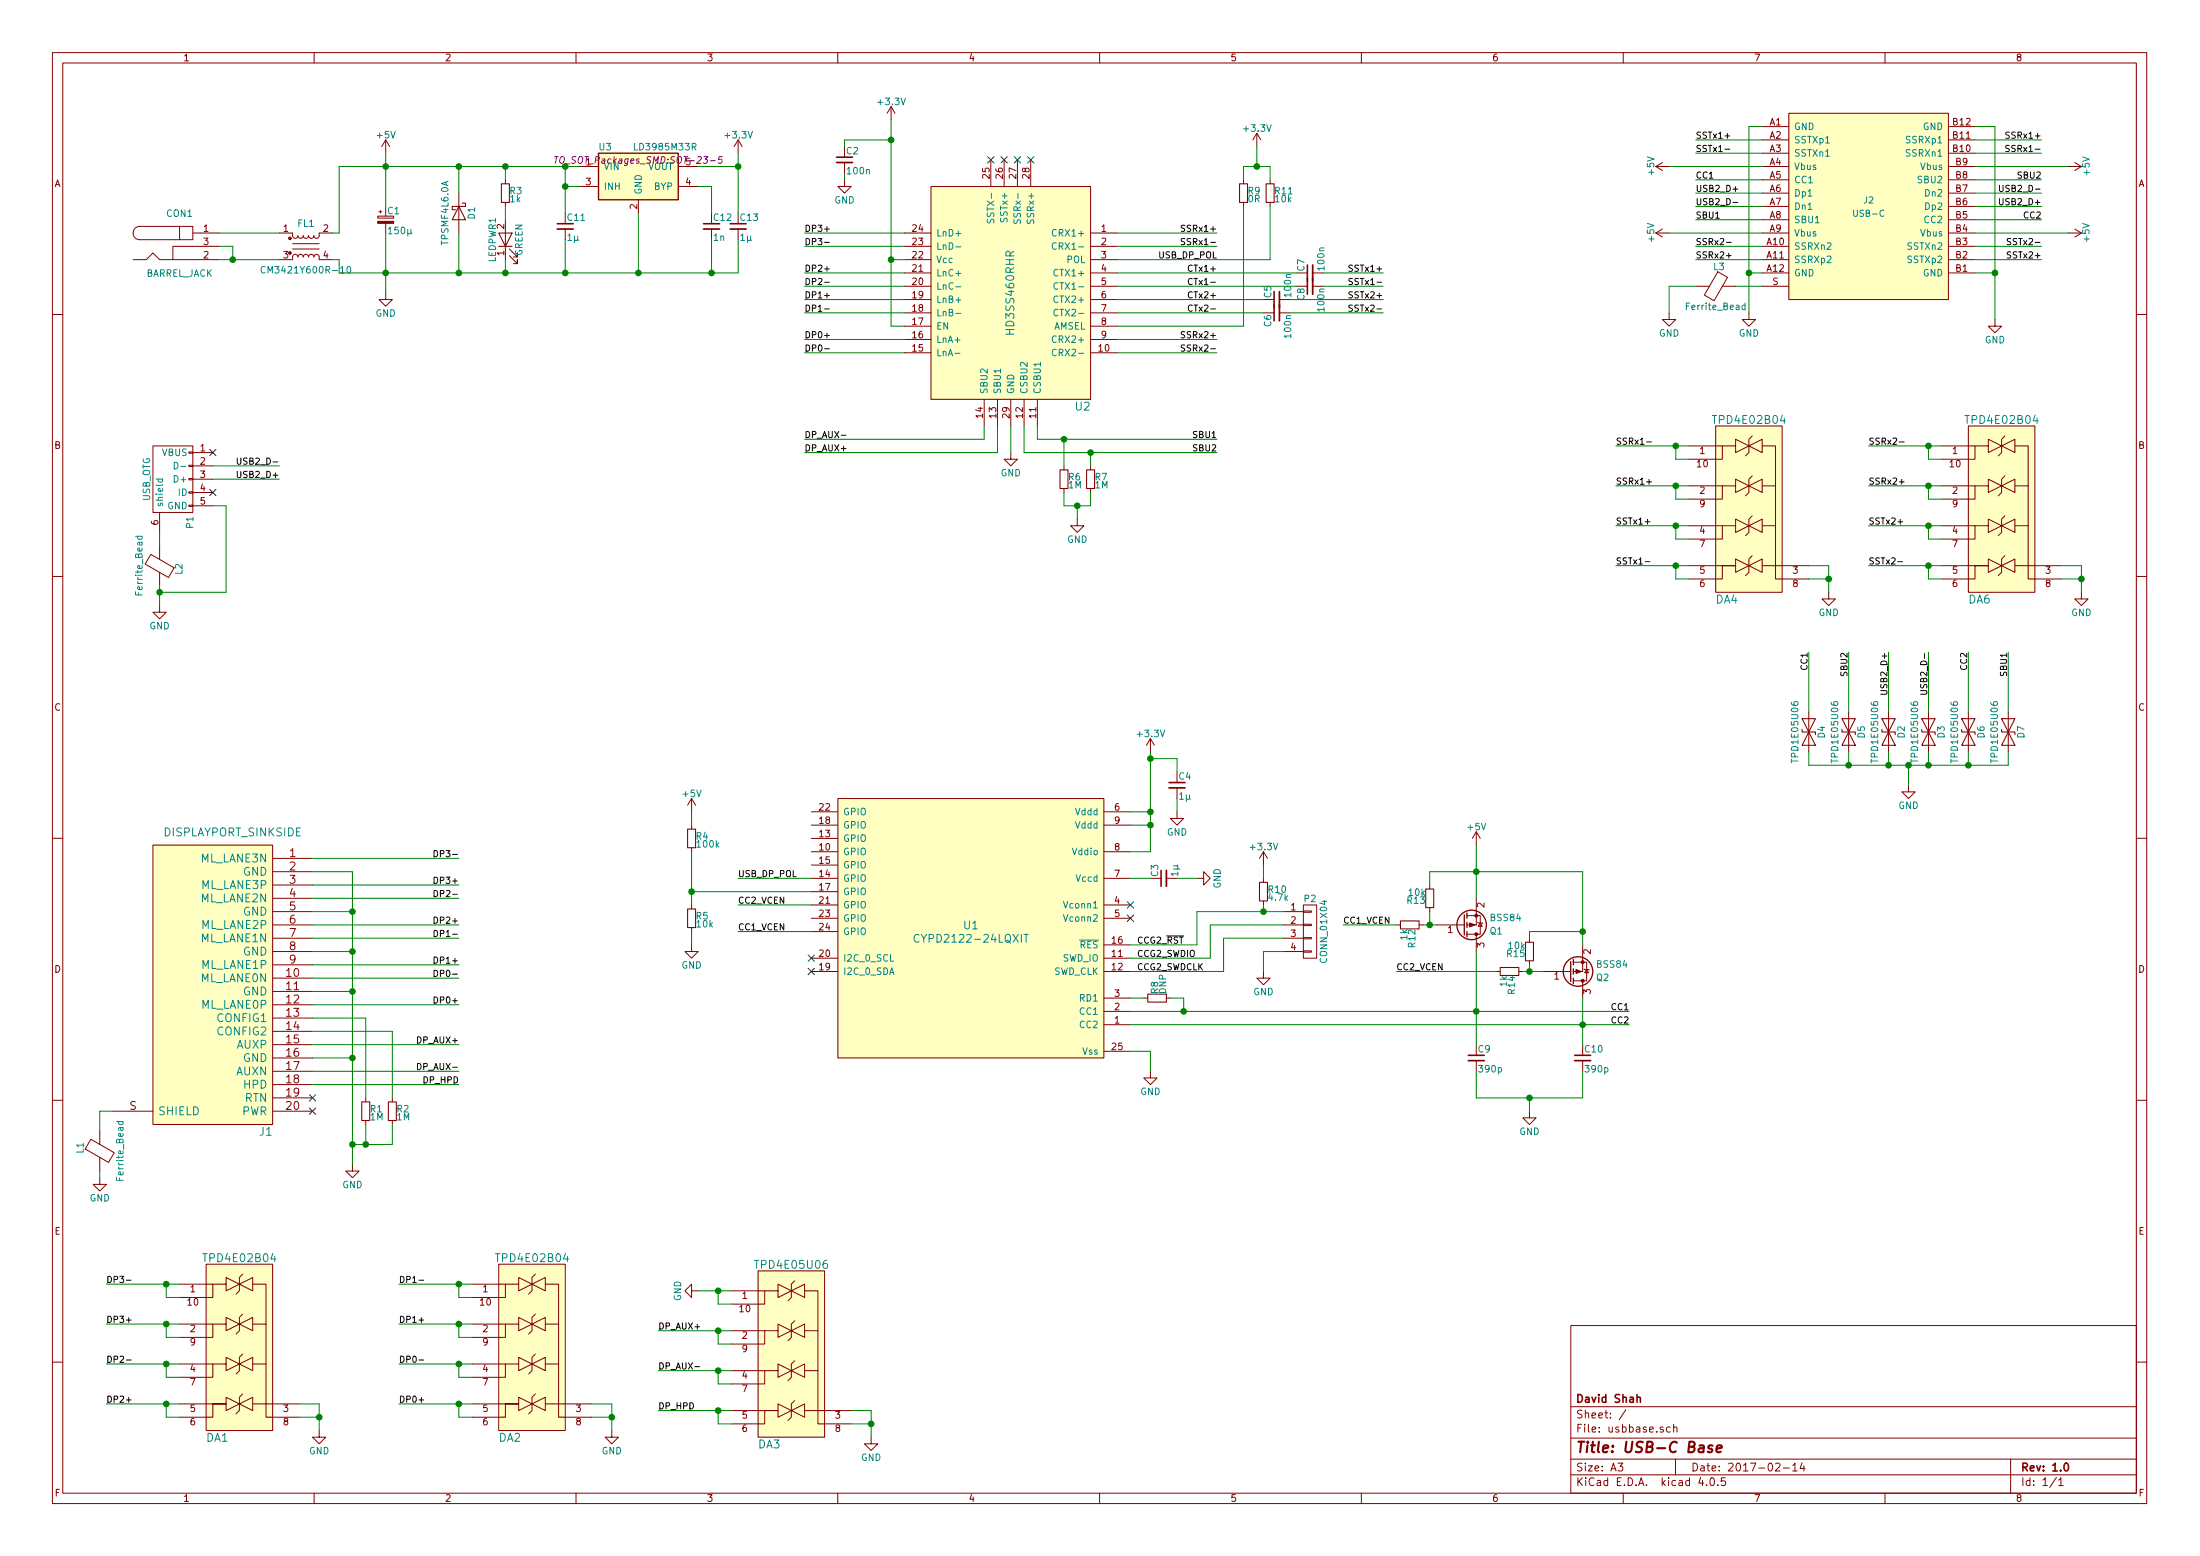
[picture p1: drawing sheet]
EESchema Schematic File Version 2
LIBS:power
LIBS:device
LIBS:transistors
LIBS:conn
LIBS:linear
LIBS:regul
LIBS:74xx
LIBS:cmos4000
LIBS:adc-dac
LIBS:memory
LIBS:xilinx
LIBS:microcontrollers
LIBS:dsp
LIBS:microchip
LIBS:analog_switches
LIBS:motorola
LIBS:texas
LIBS:intel
LIBS:audio
LIBS:interface
LIBS:digital-audio
LIBS:philips
LIBS:display
LIBS:cypress
LIBS:siliconi
LIBS:opto
LIBS:atmel
LIBS:contrib
LIBS:valves
LIBS:mainboard-parts
LIBS:usbbase
LIBS:usbbase-cache
EELAYER 25 0
EELAYER END
$Descr A3 16535 11693
encoding utf-8
Sheet 1 1
Title "USB-C Base"
Date "2017-02-14"
Rev "1.0"
Comp "David Shah"
Comment1 ""
Comment2 ""
Comment3 ""
Comment4 ""
$EndDescr
$Comp
L DISPLAYPORT_SINKSIDE J1
U 1 1
P 1750 7350
F 0 "J1" H 1450 6200 60  0000 L CNN
F 1 "DISPLAYPORT_SINKSIDE" H 1750 8450 60  0000 C CNN
F 2 "Custom Parts:0472720024" H 2100 7300 60  0001 C CNN
F 3 "" H 2100 7300 60  0000 C CNN
	1    1750 7350
	-1   0    0    -1  
$EndComp
$Comp
L BARREL_JACK CON1
U 1 1
P 1350 1850
F 0 "CON1" H 1350 2100 50  0000 C CNN
F 1 "BARREL_JACK" H 1350 1650 50  0000 C CNN
F 2 "Connect:BARREL_JACK" H 1350 1850 50  0001 C CNN
F 3 "" H 1350 1850 50  0000 C CNN
	1    1350 1850
	1    0    0    -1  
$EndComp
$Comp
L USB_OTG P1
U 1 1
P 1300 3600
F 0 "P1" H 1625 3475 50  0000 C CNN
F 1 "USB_OTG" H 1300 3800 50  0000 C CNN
F 2 "Connect:USB_Micro-B" V 1250 3500 50  0001 C CNN
F 3 "" V 1250 3500 50  0000 C CNN
	1    1300 3600
	0    -1   1    0   
$EndComp
$Comp
L USB-C J2
U 1 1
P 14050 1550
F 0 "J2" H 14050 1600 47  0000 C CNN
F 1 "USB-C" H 14050 1500 47  0000 C CNN
F 2 "Custom Parts:USBC-12401548E4#2A" H 14050 800 47  0001 C CNN
F 3 "" H 14050 800 47  0001 C CNN
	1    14050 1550
	1    0    0    -1  
$EndComp
$Comp
L GND #PWR6
U 1 1
P 2900 2200
F 0 "#PWR6" H 2900 1950 50  0001 C CNN
F 1 "GND" H 2900 2050 50  0000 C CNN
F 2 "" H 2900 2200 50  0000 C CNN
F 3 "" H 2900 2200 50  0000 C CNN
	1    2900 2200
	1    0    0    -1  
$EndComp
$Comp
L +5V #PWR5
U 1 1
P 2900 1150
F 0 "#PWR5" H 2900 1000 50  0001 C CNN
F 1 "+5V" H 2900 1290 50  0000 C CNN
F 2 "" H 2900 1150 50  0000 C CNN
F 3 "" H 2900 1150 50  0000 C CNN
	1    2900 1150
	1    0    0    -1  
$EndComp
NoConn ~ 1600 3400
$Comp
L GND #PWR2
U 1 1
P 1200 4550
F 0 "#PWR2" H 1200 4300 50  0001 C CNN
F 1 "GND" H 1200 4400 50  0000 C CNN
F 2 "" H 1200 4550 50  0000 C CNN
F 3 "" H 1200 4550 50  0000 C CNN
	1    1200 4550
	1    0    0    -1  
$EndComp
NoConn ~ 1600 3700
$Comp
L GND #PWR1
U 1 1
P 750 8850
F 0 "#PWR1" H 750 8600 50  0001 C CNN
F 1 "GND" H 750 8700 50  0000 C CNN
F 2 "" H 750 8850 50  0000 C CNN
F 3 "" H 750 8850 50  0000 C CNN
	1    750  8850
	1    0    0    -1  
$EndComp
$Comp
L GND #PWR4
U 1 1
P 2650 8750
F 0 "#PWR4" H 2650 8500 50  0001 C CNN
F 1 "GND" H 2650 8600 50  0000 C CNN
F 2 "" H 2650 8750 50  0000 C CNN
F 3 "" H 2650 8750 50  0000 C CNN
	1    2650 8750
	1    0    0    -1  
$EndComp
$Comp
L Ferrite_Bead L1
U 1 1
P 750 8650
F 0 "L1" V 600 8675 50  0000 C CNN
F 1 "Ferrite_Bead" V 900 8650 50  0000 C CNN
F 2 "Resistors_SMD:R_0805" V 680 8650 50  0001 C CNN
F 3 "" H 750 8650 50  0000 C CNN
	1    750  8650
	1    0    0    -1  
$EndComp
$Comp
L Ferrite_Bead L2
U 1 1
P 1200 4250
F 0 "L2" V 1050 4275 50  0000 C CNN
F 1 "Ferrite_Bead" V 1350 4250 50  0000 C CNN
F 2 "Resistors_SMD:R_0805" V 1130 4250 50  0001 C CNN
F 3 "" H 1200 4250 50  0000 C CNN
	1    1200 4250
	-1   0    0    1   
$EndComp
$Comp
L EMI_Filter_LL FL1
U 1 1
P 2300 1850
F 0 "FL1" H 2300 2025 50  0000 C CNN
F 1 "CM3421Y600R-10" H 2300 1675 50  0000 C CNN
F 2 "Custom Parts:CM3421Y600R-10" V 2300 1890 50  0001 C CNN
F 3 "" V 2300 1890 50  0000 C CNN
	1    2300 1850
	1    0    0    -1  
$EndComp
$Comp
L CP_Small C1
U 1 1
P 2900 1650
F 0 "C1" H 2910 1720 50  0000 L CNN
F 1 "150µ" H 2910 1570 50  0000 L CNN
F 2 "Capacitors_SMD:CP_Elec_6.3x5.8" H 2900 1650 50  0001 C CNN
F 3 "" H 2900 1650 50  0000 C CNN
	1    2900 1650
	1    0    0    -1  
$EndComp
$Comp
L Ferrite_Bead L3
U 1 1
P 12900 2150
F 0 "L3" V 12750 2175 50  0000 C CNN
F 1 "Ferrite_Bead" V 13050 2150 50  0000 C CNN
F 2 "Resistors_SMD:R_0805" V 12830 2150 50  0001 C CNN
F 3 "" H 12900 2150 50  0000 C CNN
	1    12900 2150
	0    1    1    0   
$EndComp
$Comp
L GND #PWR28
U 1 1
P 12550 2350
F 0 "#PWR28" H 12550 2100 50  0001 C CNN
F 1 "GND" H 12550 2200 50  0000 C CNN
F 2 "" H 12550 2350 50  0000 C CNN
F 3 "" H 12550 2350 50  0000 C CNN
	1    12550 2350
	1    0    0    -1  
$EndComp
Text Label 2100 3500 2    47   ~ 0
USB2_D-
Text Label 2100 3600 2    47   ~ 0
USB2_D+
Text Label 12750 1450 0    47   ~ 0
USB2_D+
Text Label 12750 1550 0    47   ~ 0
USB2_D-
Text Label 15350 1450 2    47   ~ 0
USB2_D-
Text Label 15350 1550 2    47   ~ 0
USB2_D+
$Comp
L +5V #PWR27
U 1 1
P 12550 1750
F 0 "#PWR27" H 12550 1600 50  0001 C CNN
F 1 "+5V" H 12550 1890 50  0000 C CNN
F 2 "" H 12550 1750 50  0000 C CNN
F 3 "" H 12550 1750 50  0000 C CNN
	1    12550 1750
	0    -1   -1   0   
$EndComp
$Comp
L GND #PWR29
U 1 1
P 13150 2350
F 0 "#PWR29" H 13150 2100 50  0001 C CNN
F 1 "GND" H 13150 2200 50  0000 C CNN
F 2 "" H 13150 2350 50  0000 C CNN
F 3 "" H 13150 2350 50  0000 C CNN
	1    13150 2350
	1    0    0    -1  
$EndComp
$Comp
L +5V #PWR26
U 1 1
P 12550 1250
F 0 "#PWR26" H 12550 1100 50  0001 C CNN
F 1 "+5V" H 12550 1390 50  0000 C CNN
F 2 "" H 12550 1250 50  0000 C CNN
F 3 "" H 12550 1250 50  0000 C CNN
	1    12550 1250
	0    -1   -1   0   
$EndComp
Text Label 15350 1650 2    47   ~ 0
CC2
Text Label 12750 1350 0    47   ~ 0
CC1
Text Label 12750 1650 0    47   ~ 0
SBU1
Text Label 15350 1350 2    47   ~ 0
SBU2
$Comp
L +5V #PWR33
U 1 1
P 15550 1250
F 0 "#PWR33" H 15550 1100 50  0001 C CNN
F 1 "+5V" H 15550 1390 50  0000 C CNN
F 2 "" H 15550 1250 50  0000 C CNN
F 3 "" H 15550 1250 50  0000 C CNN
	1    15550 1250
	0    1    1    0   
$EndComp
$Comp
L +5V #PWR34
U 1 1
P 15550 1750
F 0 "#PWR34" H 15550 1600 50  0001 C CNN
F 1 "+5V" H 15550 1890 50  0000 C CNN
F 2 "" H 15550 1750 50  0000 C CNN
F 3 "" H 15550 1750 50  0000 C CNN
	1    15550 1750
	0    1    1    0   
$EndComp
$Comp
L GND #PWR32
U 1 1
P 15000 2400
F 0 "#PWR32" H 15000 2150 50  0001 C CNN
F 1 "GND" H 15000 2250 50  0000 C CNN
F 2 "" H 15000 2400 50  0000 C CNN
F 3 "" H 15000 2400 50  0000 C CNN
	1    15000 2400
	1    0    0    -1  
$EndComp
Text Label 12750 1050 0    47   ~ 0
SSTx1+
Text Label 12750 1150 0    47   ~ 0
SSTx1-
Text Label 12750 1850 0    47   ~ 0
SSRx2-
Text Label 12750 1950 0    47   ~ 0
SSRx2+
Text Label 15350 1850 2    47   ~ 0
SSTx2-
Text Label 15350 1950 2    47   ~ 0
SSTx2+
Text Label 15350 1050 2    47   ~ 0
SSRx1+
Text Label 15350 1150 2    47   ~ 0
SSRx1-
NoConn ~ 2350 8250
NoConn ~ 2350 8350
Text Label 3450 6450 2    47   ~ 0
DP3-
Text Label 3450 6650 2    47   ~ 0
DP3+
Text Label 3450 6750 2    47   ~ 0
DP2-
Text Label 3450 6950 2    47   ~ 0
DP2+
Text Label 3450 7050 2    47   ~ 0
DP1-
Text Label 3450 7250 2    47   ~ 0
DP1+
Text Label 3450 7350 2    47   ~ 0
DP0-
Text Label 3450 7550 2    47   ~ 0
DP0+
Text Label 3450 7850 2    47   ~ 0
DP_AUX+
Text Label 3450 8050 2    47   ~ 0
DP_AUX-
Text Label 3450 8150 2    47   ~ 0
DP_HPD
$Comp
L R_Small R1
U 1 1
P 2750 8350
F 0 "R1" H 2780 8370 50  0000 L CNN
F 1 "1M" H 2780 8310 50  0000 L CNN
F 2 "Resistors_SMD:R_0402" H 2750 8350 50  0001 C CNN
F 3 "" H 2750 8350 50  0000 C CNN
	1    2750 8350
	1    0    0    -1  
$EndComp
$Comp
L R_Small R2
U 1 1
P 2950 8350
F 0 "R2" H 2980 8370 50  0000 L CNN
F 1 "1M" H 2980 8310 50  0000 L CNN
F 2 "Resistors_SMD:R_0402" H 2950 8350 50  0001 C CNN
F 3 "" H 2950 8350 50  0000 C CNN
	1    2950 8350
	1    0    0    -1  
$EndComp
$Comp
L HD3SS460RHR U2
U 1 1
P 7600 2200
F 0 "U2" H 7000 1350 60  0000 L CNN
F 1 "HD3SS460RHR" V 7600 2200 60  0000 C CNN
F 2 "Custom Parts:WQFN28EP_5.5x3.5mm_Pitch0.5mm" H 7600 1600 60  0001 C CNN
F 3 "" H 7600 1600 60  0001 C CNN
	1    7600 2200
	-1   0    0    -1  
$EndComp
NoConn ~ 7450 1200
NoConn ~ 7550 1200
NoConn ~ 7650 1200
NoConn ~ 7750 1200
$Comp
L GND #PWR15
U 1 1
P 7600 3400
F 0 "#PWR15" H 7600 3150 50  0001 C CNN
F 1 "GND" H 7600 3250 50  0000 C CNN
F 2 "" H 7600 3400 50  0000 C CNN
F 3 "" H 7600 3400 50  0000 C CNN
	1    7600 3400
	1    0    0    -1  
$EndComp
Text Label 9150 1950 2    47   ~ 0
USB_DP_POL
$Comp
L R_Small R9
U 1 1
P 9350 1450
F 0 "R9" H 9380 1470 50  0000 L CNN
F 1 "0R" H 9380 1410 50  0000 L CNN
F 2 "Resistors_SMD:R_0402" H 9350 1450 50  0001 C CNN
F 3 "" H 9350 1450 50  0000 C CNN
	1    9350 1450
	1    0    0    -1  
$EndComp
$Comp
L +3.3V #PWR21
U 1 1
P 9450 1100
F 0 "#PWR21" H 9450 950 50  0001 C CNN
F 1 "+3.3V" H 9450 1240 50  0000 C CNN
F 2 "" H 9450 1100 50  0000 C CNN
F 3 "" H 9450 1100 50  0000 C CNN
	1    9450 1100
	1    0    0    -1  
$EndComp
$Comp
L +3.3V #PWR14
U 1 1
P 6700 900
F 0 "#PWR14" H 6700 750 50  0001 C CNN
F 1 "+3.3V" H 6700 1040 50  0000 C CNN
F 2 "" H 6700 900 50  0000 C CNN
F 3 "" H 6700 900 50  0000 C CNN
	1    6700 900 
	1    0    0    -1  
$EndComp
Text Label 6050 1750 0    47   ~ 0
DP3+
Text Label 6050 1850 0    47   ~ 0
DP3-
Text Label 6050 2050 0    47   ~ 0
DP2+
Text Label 6050 2150 0    47   ~ 0
DP2-
Text Label 6050 2250 0    47   ~ 0
DP1+
Text Label 6050 2350 0    47   ~ 0
DP1-
Text Label 6050 2550 0    47   ~ 0
DP0+
Text Label 6050 2650 0    47   ~ 0
DP0-
Text Label 6050 3300 0    47   ~ 0
DP_AUX-
Text Label 6050 3400 0    47   ~ 0
DP_AUX+
Text Label 9150 3300 2    47   ~ 0
SBU1
Text Label 9150 3400 2    47   ~ 0
SBU2
Text Label 9150 2550 2    47   ~ 0
SSRx2+
Text Label 9150 2650 2    47   ~ 0
SSRx2-
$Comp
L C_Small C5
U 1 1
P 9600 2250
F 0 "C5" H 9610 2320 50  0000 L CNN
F 1 "100n" H 9610 2170 50  0000 L CNN
F 2 "Capacitors_SMD:C_0402" H 9600 2250 50  0001 C CNN
F 3 "" H 9600 2250 50  0000 C CNN
	1    9600 2250
	0    -1   -1   0   
$EndComp
$Comp
L C_Small C6
U 1 1
P 9600 2350
F 0 "C6" H 9610 2420 50  0000 L CNN
F 1 "100n" H 9610 2270 50  0000 L CNN
F 2 "Capacitors_SMD:C_0402" H 9600 2350 50  0001 C CNN
F 3 "" H 9600 2350 50  0000 C CNN
	1    9600 2350
	0    -1   1    0   
$EndComp
Text Label 9150 2250 2    47   ~ 0
CTx2+
Text Label 9150 2350 2    47   ~ 0
CTx2-
Text Label 10400 2250 2    47   ~ 0
SSTx2+
Text Label 10400 2350 2    47   ~ 0
SSTx2-
$Comp
L C_Small C7
U 1 1
P 9850 2050
F 0 "C7" H 9860 2120 50  0000 L CNN
F 1 "100n" H 9860 1970 50  0000 L CNN
F 2 "Capacitors_SMD:C_0402" H 9850 2050 50  0001 C CNN
F 3 "" H 9850 2050 50  0000 C CNN
	1    9850 2050
	0    -1   -1   0   
$EndComp
$Comp
L C_Small C8
U 1 1
P 9850 2150
F 0 "C8" H 9860 2220 50  0000 L CNN
F 1 "100n" H 9860 2070 50  0000 L CNN
F 2 "Capacitors_SMD:C_0402" H 9850 2150 50  0001 C CNN
F 3 "" H 9850 2150 50  0000 C CNN
	1    9850 2150
	0    -1   1    0   
$EndComp
Text Label 9150 2050 2    47   ~ 0
CTx1+
Text Label 9150 2150 2    47   ~ 0
CTx1-
Text Label 10400 2050 2    47   ~ 0
SSTx1+
Text Label 10400 2150 2    47   ~ 0
SSTx1-
Text Label 9150 1750 2    47   ~ 0
SSRx1+
Text Label 9150 1850 2    47   ~ 0
SSRx1-
$Comp
L TPD4E02B04 DA1
U 1 1
P 1800 10100
F 0 "DA1" H 1550 9400 60  0000 L CNN
F 1 "TPD4E02B04" H 1800 10750 60  0000 C CNN
F 2 "Custom Parts:USON10" H 1800 10100 60  0001 C CNN
F 3 "" H 1800 10100 60  0001 C CNN
	1    1800 10100
	1    0    0    -1  
$EndComp
$Comp
L GND #PWR3
U 1 1
P 2400 10750
F 0 "#PWR3" H 2400 10500 50  0001 C CNN
F 1 "GND" H 2400 10600 50  0000 C CNN
F 2 "" H 2400 10750 50  0000 C CNN
F 3 "" H 2400 10750 50  0000 C CNN
	1    2400 10750
	1    0    0    -1  
$EndComp
Text Label 800  9650 0    47   ~ 0
DP3-
Text Label 800  9950 0    47   ~ 0
DP3+
Text Label 800  10250 0    47   ~ 0
DP2-
Text Label 800  10550 0    47   ~ 0
DP2+
$Comp
L D_Schottky D1
U 1 1
P 3450 1600
F 0 "D1" H 3450 1700 50  0000 C CNN
F 1 "TPSMF4L6.0A" H 3450 1500 50  0000 C CNN
F 2 "Diodes_SMD:D_SOD-123" H 3450 1600 50  0001 C CNN
F 3 "" H 3450 1600 50  0000 C CNN
	1    3450 1600
	0    1    1    0   
$EndComp
$Comp
L TPD4E02B04 DA2
U 1 1
P 4000 10100
F 0 "DA2" H 3750 9400 60  0000 L CNN
F 1 "TPD4E02B04" H 4000 10750 60  0000 C CNN
F 2 "Custom Parts:USON10" H 4000 10100 60  0001 C CNN
F 3 "" H 4000 10100 60  0001 C CNN
	1    4000 10100
	1    0    0    -1  
$EndComp
$Comp
L GND #PWR7
U 1 1
P 4600 10750
F 0 "#PWR7" H 4600 10500 50  0001 C CNN
F 1 "GND" H 4600 10600 50  0000 C CNN
F 2 "" H 4600 10750 50  0000 C CNN
F 3 "" H 4600 10750 50  0000 C CNN
	1    4600 10750
	1    0    0    -1  
$EndComp
Text Label 3000 9650 0    47   ~ 0
DP1-
Text Label 3000 9950 0    47   ~ 0
DP1+
Text Label 3000 10250 0    47   ~ 0
DP0-
Text Label 3000 10550 0    47   ~ 0
DP0+
$Comp
L TPD4E02B04 DA3
U 1 1
P 5950 10150
F 0 "DA3" H 5700 9450 60  0000 L CNN
F 1 "TPD4E05U06" H 5950 10800 60  0000 C CNN
F 2 "Custom Parts:USON10" H 5950 10150 60  0001 C CNN
F 3 "" H 5950 10150 60  0001 C CNN
	1    5950 10150
	1    0    0    -1  
$EndComp
$Comp
L GND #PWR13
U 1 1
P 6550 10800
F 0 "#PWR13" H 6550 10550 50  0001 C CNN
F 1 "GND" H 6550 10650 50  0000 C CNN
F 2 "" H 6550 10800 50  0000 C CNN
F 3 "" H 6550 10800 50  0000 C CNN
	1    6550 10800
	1    0    0    -1  
$EndComp
Text Label 4950 10000 0    47   ~ 0
DP_AUX+
Text Label 4950 10300 0    47   ~ 0
DP_AUX-
Text Label 4950 10600 0    47   ~ 0
DP_HPD
$Comp
L GND #PWR10
U 1 1
P 5250 9700
F 0 "#PWR10" H 5250 9450 50  0001 C CNN
F 1 "GND" H 5250 9550 50  0000 C CNN
F 2 "" H 5250 9700 50  0000 C CNN
F 3 "" H 5250 9700 50  0000 C CNN
	1    5250 9700
	0    1    -1   0   
$EndComp
$Comp
L C_Small C2
U 1 1
P 6350 1200
F 0 "C2" H 6360 1270 50  0000 L CNN
F 1 "100n" H 6360 1120 50  0000 L CNN
F 2 "Capacitors_SMD:C_0402" H 6350 1200 50  0001 C CNN
F 3 "" H 6350 1200 50  0000 C CNN
	1    6350 1200
	1    0    0    -1  
$EndComp
$Comp
L GND #PWR12
U 1 1
P 6350 1350
F 0 "#PWR12" H 6350 1100 50  0001 C CNN
F 1 "GND" H 6350 1200 50  0000 C CNN
F 2 "" H 6350 1350 50  0000 C CNN
F 3 "" H 6350 1350 50  0000 C CNN
	1    6350 1350
	1    0    0    -1  
$EndComp
$Comp
L TPD4E02B04 DA4
U 1 1
P 13150 3800
F 0 "DA4" H 12900 3100 60  0000 L CNN
F 1 "TPD4E02B04" H 13150 4450 60  0000 C CNN
F 2 "Custom Parts:USON10" H 13150 3800 60  0001 C CNN
F 3 "" H 13150 3800 60  0001 C CNN
	1    13150 3800
	1    0    0    -1  
$EndComp
$Comp
L GND #PWR30
U 1 1
P 13750 4450
F 0 "#PWR30" H 13750 4200 50  0001 C CNN
F 1 "GND" H 13750 4300 50  0000 C CNN
F 2 "" H 13750 4450 50  0000 C CNN
F 3 "" H 13750 4450 50  0000 C CNN
	1    13750 4450
	1    0    0    -1  
$EndComp
Text Label 12150 3950 0    47   ~ 0
SSTx1+
Text Label 12150 4250 0    47   ~ 0
SSTx1-
Text Label 12150 3650 0    47   ~ 0
SSRx1+
Text Label 12150 3350 0    47   ~ 0
SSRx1-
$Comp
L TPD4E02B04 DA6
U 1 1
P 15050 3800
F 0 "DA6" H 14800 3100 60  0000 L CNN
F 1 "TPD4E02B04" H 15050 4450 60  0000 C CNN
F 2 "Custom Parts:USON10" H 15050 3800 60  0001 C CNN
F 3 "" H 15050 3800 60  0001 C CNN
	1    15050 3800
	1    0    0    -1  
$EndComp
$Comp
L GND #PWR35
U 1 1
P 15650 4450
F 0 "#PWR35" H 15650 4200 50  0001 C CNN
F 1 "GND" H 15650 4300 50  0000 C CNN
F 2 "" H 15650 4450 50  0000 C CNN
F 3 "" H 15650 4450 50  0000 C CNN
	1    15650 4450
	1    0    0    -1  
$EndComp
Text Label 14050 3350 0    47   ~ 0
SSRx2-
Text Label 14050 3650 0    47   ~ 0
SSRx2+
Text Label 14050 4250 0    47   ~ 0
SSTx2-
Text Label 14050 3950 0    47   ~ 0
SSTx2+
$Comp
L R_Small R6
U 1 1
P 8000 3600
F 0 "R6" H 8030 3620 50  0000 L CNN
F 1 "1M" H 8030 3560 50  0000 L CNN
F 2 "Resistors_SMD:R_0402" H 8000 3600 50  0001 C CNN
F 3 "" H 8000 3600 50  0000 C CNN
	1    8000 3600
	1    0    0    -1  
$EndComp
$Comp
L R_Small R7
U 1 1
P 8200 3600
F 0 "R7" H 8230 3620 50  0000 L CNN
F 1 "1M" H 8230 3560 50  0000 L CNN
F 2 "Resistors_SMD:R_0402" H 8200 3600 50  0001 C CNN
F 3 "" H 8200 3600 50  0000 C CNN
	1    8200 3600
	1    0    0    -1  
$EndComp
$Comp
L GND #PWR16
U 1 1
P 8100 3900
F 0 "#PWR16" H 8100 3650 50  0001 C CNN
F 1 "GND" H 8100 3750 50  0000 C CNN
F 2 "" H 8100 3900 50  0000 C CNN
F 3 "" H 8100 3900 50  0000 C CNN
	1    8100 3900
	1    0    0    -1  
$EndComp
$Comp
L R_Small R11
U 1 1
P 9550 1450
F 0 "R11" H 9580 1470 50  0000 L CNN
F 1 "10k" H 9580 1410 50  0000 L CNN
F 2 "Resistors_SMD:R_0402" H 9550 1450 50  0001 C CNN
F 3 "" H 9550 1450 50  0000 C CNN
	1    9550 1450
	1    0    0    -1  
$EndComp
Text Label 13600 4900 3    47   ~ 0
CC1
Text Label 13900 4900 3    47   ~ 0
SBU2
Text Label 15100 4900 3    47   ~ 0
SBU1
Text Label 14800 4900 3    47   ~ 0
CC2
$Comp
L D_TVS D2
U 1 1
P 14200 5500
F 0 "D2" H 14200 5600 50  0000 C CNN
F 1 "TPD1E05U06" H 14200 5400 50  0000 C CNN
F 2 "Custom Parts:X1SON2" H 14200 5500 50  0001 C CNN
F 3 "" H 14200 5500 50  0000 C CNN
	1    14200 5500
	0    1    1    0   
$EndComp
$Comp
L D_TVS D3
U 1 1
P 14500 5500
F 0 "D3" H 14500 5600 50  0000 C CNN
F 1 "TPD1E05U06" H 14500 5400 50  0000 C CNN
F 2 "Custom Parts:X1SON2" H 14500 5500 50  0001 C CNN
F 3 "" H 14500 5500 50  0000 C CNN
	1    14500 5500
	0    1    1    0   
$EndComp
$Comp
L GND #PWR31
U 1 1
P 14350 5900
F 0 "#PWR31" H 14350 5650 50  0001 C CNN
F 1 "GND" H 14350 5750 50  0000 C CNN
F 2 "" H 14350 5900 50  0000 C CNN
F 3 "" H 14350 5900 50  0000 C CNN
	1    14350 5900
	1    0    0    -1  
$EndComp
Text Label 14200 4900 3    47   ~ 0
USB2_D+
Text Label 14500 4900 3    47   ~ 0
USB2_D-
$Comp
L R_Small R3
U 1 1
P 3800 1450
F 0 "R3" H 3830 1470 50  0000 L CNN
F 1 "1k" H 3830 1410 50  0000 L CNN
F 2 "Resistors_SMD:R_0402" H 3800 1450 50  0001 C CNN
F 3 "" H 3800 1450 50  0000 C CNN
	1    3800 1450
	1    0    0    -1  
$EndComp
$Comp
L LED LEDPWR1
U 1 1
P 3800 1800
F 0 "LEDPWR1" H 3800 1900 50  0000 C CNN
F 1 "GREEN" H 3800 1700 50  0000 C CNN
F 2 "LEDs:LED_D3.0mm" H 3800 1800 50  0001 C CNN
F 3 "" H 3800 1800 50  0000 C CNN
	1    3800 1800
	0    -1   -1   0   
$EndComp
$Comp
L CYPD2119-24LQXIT U1
U 1 1
P 7300 7000
F 0 "U1" H 7300 7050 59  0000 C CNN
F 1 "CYPD2122-24LQXIT" H 7300 6950 59  0000 C CNN
F 2 "Housings_DFN_QFN:QFN-24-1EP_4x4mm_Pitch0.5mm" H 7300 7000 47  0001 C CNN
F 3 "" H 7300 7000 47  0001 C CNN
	1    7300 7000
	-1   0    0    -1  
$EndComp
$Comp
L GND #PWR18
U 1 1
P 8650 8050
F 0 "#PWR18" H 8650 7800 50  0001 C CNN
F 1 "GND" H 8650 7900 50  0000 C CNN
F 2 "" H 8650 8050 50  0000 C CNN
F 3 "" H 8650 8050 50  0000 C CNN
	1    8650 8050
	-1   0    0    -1  
$EndComp
$Comp
L +3.3V #PWR17
U 1 1
P 8650 5650
F 0 "#PWR17" H 8650 5500 50  0001 C CNN
F 1 "+3.3V" H 8650 5790 50  0000 C CNN
F 2 "" H 8650 5650 50  0000 C CNN
F 3 "" H 8650 5650 50  0000 C CNN
	1    8650 5650
	1    0    0    -1  
$EndComp
$Comp
L C_Small C4
U 1 1
P 8850 5900
F 0 "C4" H 8860 5970 50  0000 L CNN
F 1 "1µ" H 8860 5820 50  0000 L CNN
F 2 "Capacitors_SMD:C_0603" H 8850 5900 50  0001 C CNN
F 3 "" H 8850 5900 50  0000 C CNN
	1    8850 5900
	1    0    0    -1  
$EndComp
$Comp
L GND #PWR19
U 1 1
P 8850 6100
F 0 "#PWR19" H 8850 5850 50  0001 C CNN
F 1 "GND" H 8850 5950 50  0000 C CNN
F 2 "" H 8850 6100 50  0000 C CNN
F 3 "" H 8850 6100 50  0000 C CNN
	1    8850 6100
	1    0    0    -1  
$EndComp
$Comp
L C_Small C3
U 1 1
P 8750 6600
F 0 "C3" H 8760 6670 50  0000 L CNN
F 1 "1µ" H 8760 6520 50  0000 L CNN
F 2 "Capacitors_SMD:C_0603" H 8750 6600 50  0001 C CNN
F 3 "" H 8750 6600 50  0000 C CNN
	1    8750 6600
	0    -1   -1   0   
$EndComp
$Comp
L GND #PWR20
U 1 1
P 9000 6600
F 0 "#PWR20" H 9000 6350 50  0001 C CNN
F 1 "GND" H 9000 6450 50  0000 C CNN
F 2 "" H 9000 6600 50  0000 C CNN
F 3 "" H 9000 6600 50  0000 C CNN
	1    9000 6600
	0    -1   -1   0   
$EndComp
NoConn ~ 8500 6800
NoConn ~ 8500 6900
$Comp
L R_Small R10
U 1 1
P 9500 6700
F 0 "R10" H 9530 6720 50  0000 L CNN
F 1 "4.7k" H 9530 6660 50  0000 L CNN
F 2 "Resistors_SMD:R_0402" H 9500 6700 50  0001 C CNN
F 3 "" H 9500 6700 50  0000 C CNN
	1    9500 6700
	1    0    0    -1  
$EndComp
$Comp
L +3.3V #PWR22
U 1 1
P 9500 6500
F 0 "#PWR22" H 9500 6350 50  0001 C CNN
F 1 "+3.3V" H 9500 6640 50  0000 C CNN
F 2 "" H 9500 6500 50  0000 C CNN
F 3 "" H 9500 6500 50  0000 C CNN
	1    9500 6500
	1    0    0    -1  
$EndComp
$Comp
L CONN_01X04 P2
U 1 1
P 9850 7000
F 0 "P2" H 9850 7250 50  0000 C CNN
F 1 "CONN_01X04" V 9950 7000 50  0000 C CNN
F 2 "Pin_Headers:Pin_Header_Straight_1x04_Pitch2.54mm" H 9850 7000 50  0001 C CNN
F 3 "" H 9850 7000 50  0000 C CNN
	1    9850 7000
	1    0    0    -1  
$EndComp
$Comp
L GND #PWR23
U 1 1
P 9500 7300
F 0 "#PWR23" H 9500 7050 50  0001 C CNN
F 1 "GND" H 9500 7150 50  0000 C CNN
F 2 "" H 9500 7300 50  0000 C CNN
F 3 "" H 9500 7300 50  0000 C CNN
	1    9500 7300
	1    0    0    -1  
$EndComp
Text Label 8550 7100 0    47   ~ 0
CCG2_~RST
Text Label 8550 7200 0    47   ~ 0
CCG2_SWDIO
Text Label 8550 7300 0    47   ~ 0
CCG2_SWDCLK
$Comp
L R_Small R8
U 1 1
P 8700 7500
F 0 "R8" H 8730 7520 50  0000 L CNN
F 1 "DNP" H 8730 7460 50  0000 L CNN
F 2 "Resistors_SMD:R_0402" H 8700 7500 50  0001 C CNN
F 3 "" H 8700 7500 50  0000 C CNN
	1    8700 7500
	0    -1   -1   0   
$EndComp
Text Label 12250 7600 2    47   ~ 0
CC1
Text Label 12250 7700 2    47   ~ 0
CC2
NoConn ~ 6100 7200
NoConn ~ 6100 7300
Text Label 5550 6600 0    47   ~ 0
USB_DP_POL
$Comp
L R_Small R4
U 1 1
P 5200 6300
F 0 "R4" H 5230 6320 50  0000 L CNN
F 1 "100k" H 5230 6260 50  0000 L CNN
F 2 "Resistors_SMD:R_0402" H 5200 6300 50  0001 C CNN
F 3 "" H 5200 6300 50  0000 C CNN
	1    5200 6300
	1    0    0    -1  
$EndComp
$Comp
L R_Small R5
U 1 1
P 5200 6900
F 0 "R5" H 5230 6920 50  0000 L CNN
F 1 "10k" H 5230 6860 50  0000 L CNN
F 2 "Resistors_SMD:R_0402" H 5200 6900 50  0001 C CNN
F 3 "" H 5200 6900 50  0000 C CNN
	1    5200 6900
	1    0    0    -1  
$EndComp
$Comp
L GND #PWR9
U 1 1
P 5200 7100
F 0 "#PWR9" H 5200 6850 50  0001 C CNN
F 1 "GND" H 5200 6950 50  0000 C CNN
F 2 "" H 5200 7100 50  0000 C CNN
F 3 "" H 5200 7100 50  0000 C CNN
	1    5200 7100
	1    0    0    -1  
$EndComp
$Comp
L +5V #PWR8
U 1 1
P 5200 6100
F 0 "#PWR8" H 5200 5950 50  0001 C CNN
F 1 "+5V" H 5200 6240 50  0000 C CNN
F 2 "" H 5200 6100 50  0000 C CNN
F 3 "" H 5200 6100 50  0000 C CNN
	1    5200 6100
	1    0    0    -1  
$EndComp
$Comp
L Q_PMOS_GSD Q1
U 1 1
P 11000 6950
F 0 "Q1" H 11200 7000 50  0000 L CNN
F 1 "BSS84" H 11200 6900 50  0000 L CNN
F 2 "TO_SOT_Packages_SMD:SOT-23" H 11200 7050 50  0001 C CNN
F 3 "" H 11000 6950 50  0000 C CNN
	1    11000 6950
	1    0    0    1   
$EndComp
$Comp
L Q_PMOS_GSD Q2
U 1 1
P 11800 7300
F 0 "Q2" H 12000 7350 50  0000 L CNN
F 1 "BSS84" H 12000 7250 50  0000 L CNN
F 2 "TO_SOT_Packages_SMD:SOT-23" H 12000 7400 50  0001 C CNN
F 3 "" H 11800 7300 50  0000 C CNN
	1    11800 7300
	1    0    0    1   
$EndComp
$Comp
L R_Small R12
U 1 1
P 10600 6950
F 0 "R12" H 10630 6970 50  0000 L CNN
F 1 "1k" H 10630 6910 50  0000 L CNN
F 2 "Resistors_SMD:R_0402" H 10600 6950 50  0001 C CNN
F 3 "" H 10600 6950 50  0000 C CNN
	1    10600 6950
	0    1    1    0   
$EndComp
Text Label 10100 6950 0    47   ~ 0
CC1_VCEN
$Comp
L R_Small R13
U 1 1
P 10750 6750
F 0 "R13" H 10780 6770 50  0000 L CNN
F 1 "10k" H 10780 6710 50  0000 L CNN
F 2 "Resistors_SMD:R_0402" H 10750 6750 50  0001 C CNN
F 3 "" H 10750 6750 50  0000 C CNN
	1    10750 6750
	-1   0    0    1   
$EndComp
$Comp
L R_Small R15
U 1 1
P 11500 7150
F 0 "R15" H 11530 7170 50  0000 L CNN
F 1 "10k" H 11530 7110 50  0000 L CNN
F 2 "Resistors_SMD:R_0402" H 11500 7150 50  0001 C CNN
F 3 "" H 11500 7150 50  0000 C CNN
	1    11500 7150
	-1   0    0    1   
$EndComp
$Comp
L R_Small R14
U 1 1
P 11350 7300
F 0 "R14" H 11380 7320 50  0000 L CNN
F 1 "1k" H 11380 7260 50  0000 L CNN
F 2 "Resistors_SMD:R_0402" H 11350 7300 50  0001 C CNN
F 3 "" H 11350 7300 50  0000 C CNN
	1    11350 7300
	0    1    1    0   
$EndComp
Text Label 10500 7300 0    47   ~ 0
CC2_VCEN
$Comp
L +5V #PWR24
U 1 1
P 11100 6350
F 0 "#PWR24" H 11100 6200 50  0001 C CNN
F 1 "+5V" H 11100 6490 50  0000 C CNN
F 2 "" H 11100 6350 50  0000 C CNN
F 3 "" H 11100 6350 50  0000 C CNN
	1    11100 6350
	1    0    0    -1  
$EndComp
$Comp
L C_Small C9
U 1 1
P 11100 7950
F 0 "C9" H 11110 8020 50  0000 L CNN
F 1 "390p" H 11110 7870 50  0000 L CNN
F 2 "Capacitors_SMD:C_0402" H 11100 7950 50  0001 C CNN
F 3 "" H 11100 7950 50  0000 C CNN
	1    11100 7950
	1    0    0    -1  
$EndComp
$Comp
L C_Small C10
U 1 1
P 11900 7950
F 0 "C10" H 11910 8020 50  0000 L CNN
F 1 "390p" H 11910 7870 50  0000 L CNN
F 2 "Capacitors_SMD:C_0402" H 11900 7950 50  0001 C CNN
F 3 "" H 11900 7950 50  0000 C CNN
	1    11900 7950
	1    0    0    -1  
$EndComp
$Comp
L GND #PWR25
U 1 1
P 11500 8350
F 0 "#PWR25" H 11500 8100 50  0001 C CNN
F 1 "GND" H 11500 8200 50  0000 C CNN
F 2 "" H 11500 8350 50  0000 C CNN
F 3 "" H 11500 8350 50  0000 C CNN
	1    11500 8350
	1    0    0    -1  
$EndComp
$Comp
L LD3985M33R U3
U 1 1
P 4800 1300
F 0 "U3" H 4550 1500 50  0000 C CNN
F 1 "LD3985M33R" H 5000 1500 50  0000 C CNN
F 2 "TO_SOT_Packages_SMD:SOT-23-5" H 4800 1400 50  0000 C CIN
F 3 "" H 4800 1300 50  0000 C CNN
	1    4800 1300
	1    0    0    -1  
$EndComp
$Comp
L C_Small C11
U 1 1
P 4250 1700
F 0 "C11" H 4260 1770 50  0000 L CNN
F 1 "1µ" H 4260 1620 50  0000 L CNN
F 2 "Capacitors_SMD:C_0603" H 4250 1700 50  0001 C CNN
F 3 "" H 4250 1700 50  0000 C CNN
	1    4250 1700
	1    0    0    -1  
$EndComp
$Comp
L C_Small C12
U 1 1
P 5350 1700
F 0 "C12" H 5360 1770 50  0000 L CNN
F 1 "1n" H 5360 1620 50  0000 L CNN
F 2 "Capacitors_SMD:C_0402" H 5350 1700 50  0001 C CNN
F 3 "" H 5350 1700 50  0000 C CNN
	1    5350 1700
	1    0    0    -1  
$EndComp
$Comp
L C_Small C13
U 1 1
P 5550 1700
F 0 "C13" H 5560 1770 50  0000 L CNN
F 1 "1µ" H 5560 1620 50  0000 L CNN
F 2 "Capacitors_SMD:C_0603" H 5550 1700 50  0001 C CNN
F 3 "" H 5550 1700 50  0000 C CNN
	1    5550 1700
	1    0    0    -1  
$EndComp
$Comp
L +3.3V #PWR11
U 1 1
P 5550 1150
F 0 "#PWR11" H 5550 1000 50  0001 C CNN
F 1 "+3.3V" H 5550 1290 50  0000 C CNN
F 2 "" H 5550 1150 50  0000 C CNN
F 3 "" H 5550 1150 50  0000 C CNN
	1    5550 1150
	1    0    0    -1  
$EndComp
Text Label 5550 7000 0    47   ~ 0
CC1_VCEN
Text Label 5550 6800 0    47   ~ 0
CC2_VCEN
Wire Wire Line
	1200 4400 1200 4550
Wire Wire Line
	1200 4450 1700 4450
Wire Wire Line
	1700 4450 1700 3800
Wire Wire Line
	1700 3800 1600 3800
Connection ~ 1200 4450
Wire Wire Line
	2650 7950 2350 7950
Wire Wire Line
	2650 6550 2650 8750
Connection ~ 2650 7950
Wire Wire Line
	2350 7150 2650 7150
Connection ~ 2650 7450
Wire Wire Line
	2350 6850 2650 6850
Connection ~ 2650 7150
Wire Wire Line
	2650 6550 2350 6550
Connection ~ 2650 6850
Wire Wire Line
	750  8800 750  8850
Wire Wire Line
	750  8350 850  8350
Wire Wire Line
	1200 4100 1200 4000
Wire Wire Line
	1650 1850 1750 1850
Wire Wire Line
	1750 1850 1750 1950
Wire Wire Line
	1650 1950 2100 1950
Wire Wire Line
	1650 1750 2100 1750
Connection ~ 1750 1950
Wire Wire Line
	2500 1750 2550 1750
Wire Wire Line
	2550 1750 2550 1250
Wire Wire Line
	2550 1250 4350 1250
Wire Wire Line
	2900 1150 2900 1550
Wire Wire Line
	2900 1750 2900 2200
Wire Wire Line
	2550 2050 5550 2050
Wire Wire Line
	2550 2050 2550 1950
Wire Wire Line
	2550 1950 2500 1950
Connection ~ 2900 1250
Connection ~ 2900 2050
Wire Wire Line
	13050 2150 13250 2150
Wire Wire Line
	12550 2350 12550 2150
Wire Wire Line
	12550 2150 12750 2150
Wire Wire Line
	1600 3500 2100 3500
Wire Wire Line
	1600 3600 2100 3600
Wire Wire Line
	13250 1450 12750 1450
Wire Wire Line
	13250 1550 12750 1550
Wire Wire Line
	14850 1450 15350 1450
Wire Wire Line
	14850 1550 15350 1550
Wire Wire Line
	12550 1750 13250 1750
Wire Wire Line
	13250 1850 12750 1850
Wire Wire Line
	12750 1950 13250 1950
Wire Wire Line
	13250 1150 12750 1150
Wire Wire Line
	13250 1050 12750 1050
Wire Wire Line
	13150 950  13150 2350
Wire Wire Line
	13150 2050 13250 2050
Wire Wire Line
	13150 950  13250 950 
Connection ~ 13150 2050
Wire Wire Line
	12550 1250 13250 1250
Wire Wire Line
	13250 1350 12750 1350
Wire Wire Line
	13250 1650 12750 1650
Wire Wire Line
	14850 1650 15350 1650
Wire Wire Line
	14850 1350 15350 1350
Wire Wire Line
	15550 1250 14850 1250
Wire Wire Line
	15550 1750 14850 1750
Wire Wire Line
	15000 950  15000 2400
Wire Wire Line
	15000 950  14850 950 
Wire Wire Line
	14850 2050 15000 2050
Connection ~ 15000 2050
Wire Wire Line
	14850 1850 15350 1850
Wire Wire Line
	15350 1950 14850 1950
Wire Wire Line
	14850 1050 15350 1050
Wire Wire Line
	15350 1150 14850 1150
Wire Wire Line
	2350 6450 3450 6450
Wire Wire Line
	3450 6650 2350 6650
Wire Wire Line
	3450 6750 2350 6750
Wire Wire Line
	3450 6950 2350 6950
Wire Wire Line
	3450 7050 2350 7050
Wire Wire Line
	3450 7250 2350 7250
Wire Wire Line
	3450 7350 2350 7350
Wire Wire Line
	3450 7550 2350 7550
Wire Wire Line
	3450 7850 2350 7850
Wire Wire Line
	3450 8050 2350 8050
Wire Wire Line
	3450 8150 2350 8150
Wire Wire Line
	2350 7450 2650 7450
Wire Wire Line
	2750 8250 2750 7650
Wire Wire Line
	2750 7650 2350 7650
Wire Wire Line
	2350 7750 2950 7750
Wire Wire Line
	2950 7750 2950 8250
Wire Wire Line
	2950 8600 2950 8450
Wire Wire Line
	2650 8600 2950 8600
Connection ~ 2650 8600
Wire Wire Line
	2750 8450 2750 8600
Connection ~ 2750 8600
Wire Wire Line
	750  8500 750  8350
Wire Wire Line
	7600 3400 7600 3200
Wire Wire Line
	8400 1950 9550 1950
Wire Wire Line
	9350 1550 9350 2450
Wire Wire Line
	9350 2450 8400 2450
Wire Wire Line
	6700 900  6700 2450
Wire Wire Line
	6700 1950 6800 1950
Wire Wire Line
	6700 2450 6800 2450
Connection ~ 6700 1950
Wire Wire Line
	6800 1750 6050 1750
Wire Wire Line
	6800 1850 6050 1850
Wire Wire Line
	6800 2050 6050 2050
Wire Wire Line
	6800 2150 6050 2150
Wire Wire Line
	6800 2250 6050 2250
Wire Wire Line
	6800 2350 6050 2350
Wire Wire Line
	6800 2550 6050 2550
Wire Wire Line
	6800 2650 6050 2650
Wire Wire Line
	7400 3200 7400 3300
Wire Wire Line
	7400 3300 6050 3300
Wire Wire Line
	7500 3200 7500 3400
Wire Wire Line
	7500 3400 6050 3400
Wire Wire Line
	9150 2550 8400 2550
Wire Wire Line
	9150 2650 8400 2650
Wire Wire Line
	7700 3200 7700 3400
Wire Wire Line
	7700 3400 9150 3400
Wire Wire Line
	7800 3300 9150 3300
Wire Wire Line
	7800 3300 7800 3200
Wire Wire Line
	8400 2250 9500 2250
Wire Wire Line
	8400 2350 9500 2350
Wire Wire Line
	9700 2250 10400 2250
Wire Wire Line
	9700 2350 10400 2350
Wire Wire Line
	8400 2050 9750 2050
Wire Wire Line
	8400 2150 9750 2150
Wire Wire Line
	9950 2050 10400 2050
Wire Wire Line
	9950 2150 10400 2150
Wire Wire Line
	8400 1850 9150 1850
Wire Wire Line
	9150 1750 8400 1750
Wire Wire Line
	800  9650 1350 9650
Wire Wire Line
	800  9950 1350 9950
Wire Wire Line
	800  10250 1350 10250
Wire Wire Line
	800  10550 1350 10550
Wire Wire Line
	2400 10550 2400 10750
Wire Wire Line
	2400 10550 2250 10550
Wire Wire Line
	2250 10650 2400 10650
Connection ~ 2400 10650
Wire Wire Line
	1250 9650 1250 9750
Wire Wire Line
	1250 9750 1350 9750
Connection ~ 1250 9650
Wire Wire Line
	1250 9950 1250 10050
Wire Wire Line
	1250 10050 1350 10050
Connection ~ 1250 9950
Wire Wire Line
	1250 10250 1250 10350
Wire Wire Line
	1250 10350 1350 10350
Connection ~ 1250 10250
Wire Wire Line
	1350 10650 1250 10650
Wire Wire Line
	1250 10650 1250 10550
Connection ~ 1250 10550
Wire Wire Line
	3450 1250 3450 1450
Wire Wire Line
	3450 2050 3450 1750
Wire Wire Line
	3000 9650 3550 9650
Wire Wire Line
	3000 9950 3550 9950
Wire Wire Line
	3000 10250 3550 10250
Wire Wire Line
	3000 10550 3550 10550
Wire Wire Line
	4600 10550 4600 10750
Wire Wire Line
	4600 10550 4450 10550
Wire Wire Line
	4450 10650 4600 10650
Connection ~ 4600 10650
Wire Wire Line
	3450 9650 3450 9750
Wire Wire Line
	3450 9750 3550 9750
Connection ~ 3450 9650
Wire Wire Line
	3450 9950 3450 10050
Wire Wire Line
	3450 10050 3550 10050
Connection ~ 3450 9950
Wire Wire Line
	3450 10250 3450 10350
Wire Wire Line
	3450 10350 3550 10350
Connection ~ 3450 10250
Wire Wire Line
	3550 10650 3450 10650
Wire Wire Line
	3450 10650 3450 10550
Connection ~ 3450 10550
Wire Wire Line
	4950 10000 5500 10000
Wire Wire Line
	4950 10300 5500 10300
Wire Wire Line
	4950 10600 5500 10600
Wire Wire Line
	6550 10600 6550 10800
Wire Wire Line
	6550 10600 6400 10600
Wire Wire Line
	6400 10700 6550 10700
Connection ~ 6550 10700
Wire Wire Line
	5400 10000 5400 10100
Wire Wire Line
	5400 10100 5500 10100
Connection ~ 5400 10000
Wire Wire Line
	5400 10300 5400 10400
Wire Wire Line
	5400 10400 5500 10400
Connection ~ 5400 10300
Wire Wire Line
	5400 10600 5400 10700
Wire Wire Line
	5400 10700 5500 10700
Connection ~ 5400 10600
Wire Wire Line
	5400 9700 5400 9800
Wire Wire Line
	5250 9700 5500 9700
Wire Wire Line
	5400 9800 5500 9800
Wire Wire Line
	6350 1100 6350 1050
Wire Wire Line
	6350 1050 6700 1050
Connection ~ 6700 1050
Wire Wire Line
	6350 1300 6350 1350
Wire Wire Line
	12150 3950 12700 3950
Wire Wire Line
	12150 4250 12700 4250
Wire Wire Line
	12150 3650 12700 3650
Wire Wire Line
	12150 3350 12700 3350
Wire Wire Line
	13750 4250 13750 4450
Wire Wire Line
	13750 4250 13600 4250
Wire Wire Line
	13600 4350 13750 4350
Connection ~ 13750 4350
Wire Wire Line
	12600 3950 12600 4050
Wire Wire Line
	12600 4050 12700 4050
Connection ~ 12600 3950
Wire Wire Line
	12600 4250 12600 4350
Wire Wire Line
	12600 4350 12700 4350
Connection ~ 12600 4250
Wire Wire Line
	12600 3650 12600 3750
Wire Wire Line
	12600 3750 12700 3750
Connection ~ 12600 3650
Wire Wire Line
	12700 3450 12600 3450
Wire Wire Line
	12600 3450 12600 3350
Connection ~ 12600 3350
Wire Wire Line
	14050 3350 14600 3350
Wire Wire Line
	14050 3650 14600 3650
Wire Wire Line
	14050 4250 14600 4250
Wire Wire Line
	14050 3950 14600 3950
Wire Wire Line
	15650 4250 15650 4450
Wire Wire Line
	15650 4250 15500 4250
Wire Wire Line
	15500 4350 15650 4350
Connection ~ 15650 4350
Wire Wire Line
	14500 3350 14500 3450
Wire Wire Line
	14500 3450 14600 3450
Connection ~ 14500 3350
Wire Wire Line
	14500 3650 14500 3750
Wire Wire Line
	14500 3750 14600 3750
Connection ~ 14500 3650
Wire Wire Line
	14500 4250 14500 4350
Wire Wire Line
	14500 4350 14600 4350
Connection ~ 14500 4250
Wire Wire Line
	14600 4050 14500 4050
Wire Wire Line
	14500 4050 14500 3950
Connection ~ 14500 3950
Wire Wire Line
	8000 3500 8000 3300
Connection ~ 8000 3300
Wire Wire Line
	8200 3500 8200 3400
Connection ~ 8200 3400
Wire Wire Line
	8100 3900 8100 3800
Wire Wire Line
	8000 3800 8200 3800
Wire Wire Line
	8000 3800 8000 3700
Wire Wire Line
	8200 3800 8200 3700
Connection ~ 8100 3800
Wire Wire Line
	9550 1950 9550 1550
Wire Wire Line
	9450 1100 9450 1250
Wire Wire Line
	9350 1250 9550 1250
Wire Wire Line
	9350 1250 9350 1350
Wire Wire Line
	9550 1250 9550 1350
Connection ~ 9450 1250
Wire Wire Line
	13600 4900 13600 5350
Wire Wire Line
	13900 4900 13900 5350
Wire Wire Line
	15100 4900 15100 5350
Wire Wire Line
	14800 4900 14800 5350
Wire Wire Line
	14200 5750 14200 5650
Wire Wire Line
	13600 5750 15100 5750
Wire Wire Line
	14500 5750 14500 5650
Wire Wire Line
	14350 5900 14350 5750
Connection ~ 14350 5750
Wire Wire Line
	14200 5350 14200 4900
Wire Wire Line
	14500 4900 14500 5350
Wire Wire Line
	3800 1250 3800 1350
Connection ~ 3450 1250
Wire Wire Line
	3800 1650 3800 1550
Wire Wire Line
	3800 2050 3800 1950
Connection ~ 3450 2050
Wire Wire Line
	8650 8050 8650 7900
Wire Wire Line
	8650 7900 8500 7900
Wire Wire Line
	8650 5650 8650 6400
Wire Wire Line
	8650 6200 8500 6200
Wire Wire Line
	8500 6100 8650 6100
Connection ~ 8650 6100
Wire Wire Line
	8650 6400 8500 6400
Connection ~ 8650 6200
Wire Wire Line
	8850 5800 8850 5700
Wire Wire Line
	8850 5700 8650 5700
Connection ~ 8650 5700
Wire Wire Line
	8850 6000 8850 6100
Wire Wire Line
	8650 6600 8500 6600
Wire Wire Line
	9000 6600 8850 6600
Wire Wire Line
	8500 7100 9000 7100
Wire Wire Line
	8500 7300 9200 7300
Wire Wire Line
	9200 7300 9200 7050
Wire Wire Line
	9200 7050 9650 7050
Wire Wire Line
	9650 6950 9100 6950
Wire Wire Line
	9100 6950 9100 7200
Wire Wire Line
	9100 7200 8500 7200
Wire Wire Line
	9500 6800 9500 6850
Wire Wire Line
	9000 6850 9650 6850
Wire Wire Line
	9500 6500 9500 6600
Wire Wire Line
	9000 7100 9000 6850
Connection ~ 9500 6850
Wire Wire Line
	9500 7300 9500 7150
Wire Wire Line
	9500 7150 9650 7150
Wire Wire Line
	8500 7600 12250 7600
Wire Wire Line
	8500 7700 12250 7700
Wire Wire Line
	8500 7500 8600 7500
Wire Wire Line
	8800 7500 8900 7500
Wire Wire Line
	8900 7500 8900 7600
Connection ~ 8900 7600
Wire Wire Line
	6100 6600 5550 6600
Wire Wire Line
	5200 6400 5200 6800
Wire Wire Line
	5200 6700 6100 6700
Connection ~ 5200 6700
Wire Wire Line
	5200 7100 5200 7000
Wire Wire Line
	5200 6100 5200 6200
Wire Wire Line
	11900 7500 11900 7850
Wire Wire Line
	11100 7150 11100 7850
Wire Wire Line
	10500 6950 10100 6950
Wire Wire Line
	10700 6950 10800 6950
Wire Wire Line
	10750 6850 10750 6950
Connection ~ 10750 6950
Wire Wire Line
	10750 6650 10750 6550
Wire Wire Line
	10750 6550 11900 6550
Wire Wire Line
	11100 6350 11100 6750
Wire Wire Line
	11900 6550 11900 7100
Connection ~ 11100 6550
Wire Wire Line
	11500 7250 11500 7300
Wire Wire Line
	11450 7300 11600 7300
Wire Wire Line
	11500 7050 11500 7000
Wire Wire Line
	11500 7000 11900 7000
Connection ~ 11900 7000
Connection ~ 11500 7300
Wire Wire Line
	11250 7300 10500 7300
Connection ~ 11100 7600
Connection ~ 11900 7700
Wire Wire Line
	11100 8050 11100 8250
Wire Wire Line
	11100 8250 11900 8250
Wire Wire Line
	11900 8250 11900 8050
Wire Wire Line
	11500 8350 11500 8250
Connection ~ 11500 8250
Connection ~ 3800 1250
Wire Wire Line
	4350 1400 4250 1400
Wire Wire Line
	4250 1250 4250 1600
Connection ~ 4250 1250
Wire Wire Line
	4800 2050 4800 1600
Connection ~ 3800 2050
Wire Wire Line
	5550 1150 5550 1600
Wire Wire Line
	5250 1250 5550 1250
Connection ~ 5550 1250
Wire Wire Line
	5250 1400 5350 1400
Wire Wire Line
	5350 1400 5350 1600
Wire Wire Line
	5350 2050 5350 1800
Connection ~ 4800 2050
Wire Wire Line
	5550 2050 5550 1800
Connection ~ 5350 2050
Wire Wire Line
	6100 7000 5550 7000
Wire Wire Line
	5550 6800 6100 6800
Connection ~ 4250 1400
Wire Wire Line
	4250 1800 4250 2050
Connection ~ 4250 2050
Connection ~ 5400 9700
$Comp
L D_TVS D5
U 1 1
P 13900 5500
F 0 "D5" H 13900 5600 50  0000 C CNN
F 1 "TPD1E05U06" H 13900 5400 50  0000 C CNN
F 2 "Custom Parts:X1SON2" H 13900 5500 50  0001 C CNN
F 3 "" H 13900 5500 50  0000 C CNN
	1    13900 5500
	0    1    1    0   
$EndComp
Wire Wire Line
	13900 5650 13900 5750
Connection ~ 14200 5750
$Comp
L D_TVS D6
U 1 1
P 14800 5500
F 0 "D6" H 14800 5600 50  0000 C CNN
F 1 "TPD1E05U06" H 14800 5400 50  0000 C CNN
F 2 "Custom Parts:X1SON2" H 14800 5500 50  0001 C CNN
F 3 "" H 14800 5500 50  0000 C CNN
	1    14800 5500
	0    1    1    0   
$EndComp
Wire Wire Line
	14800 5750 14800 5650
Connection ~ 14500 5750
$Comp
L D_TVS D7
U 1 1
P 15100 5500
F 0 "D7" H 15100 5600 50  0000 C CNN
F 1 "TPD1E05U06" H 15100 5400 50  0000 C CNN
F 2 "Custom Parts:X1SON2" H 15100 5500 50  0001 C CNN
F 3 "" H 15100 5500 50  0000 C CNN
	1    15100 5500
	0    1    1    0   
$EndComp
Wire Wire Line
	15100 5750 15100 5650
Connection ~ 14800 5750
$Comp
L D_TVS D4
U 1 1
P 13600 5500
F 0 "D4" H 13600 5600 50  0000 C CNN
F 1 "TPD1E05U06" H 13600 5400 50  0000 C CNN
F 2 "Custom Parts:X1SON2" H 13600 5500 50  0001 C CNN
F 3 "" H 13600 5500 50  0000 C CNN
	1    13600 5500
	0    1    1    0   
$EndComp
Wire Wire Line
	13600 5650 13600 5750
Connection ~ 13900 5750
$EndSCHEMATC
